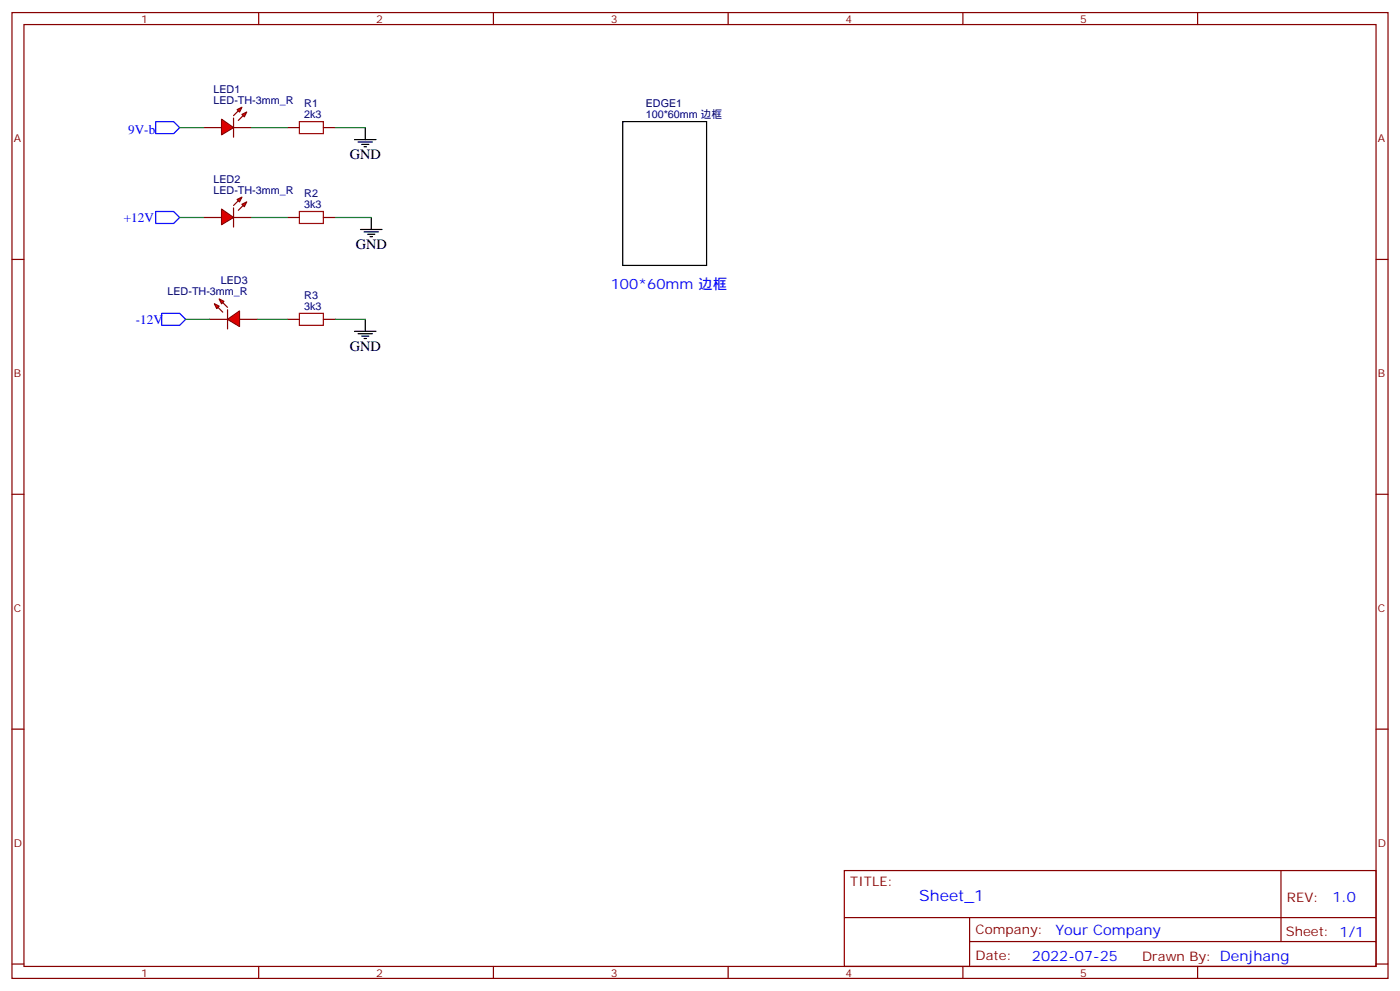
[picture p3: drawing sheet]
<svg xmlns="http://www.w3.org/2000/svg" width="412mm" height="292mm" viewBox="0 0 412 292" stroke-linecap="round" stroke-linejoin="round" font-family="sans-serif">
<g fill="none" stroke="#870000" stroke-width=".35">
<path d="M3.5 3.7h405.4v284.3h-405.4zM7.1 7.2h398.2v277.3h-398.2zM76.2 3.7v3.5M145.3 3.7v3.5M214.5 3.7v3.5M283.6 3.7v3.5M352.8 3.7v3.5M3.5 76.4h3.6M405.3 76.4h3.6M3.5 145.5h3.6M405.3 145.5h3.6M3.5 214.7h3.6"/>
<path d="M405.3 214.7h3.6M248.7 256.3h156.6v28.2h-156.6zM377.3 256.3v20.9M248.7 270.1h156.5M285.6 277.2h119.6M285.6 270.1v14.2M3.5 283.8h3.6M76.2 284.5v3.5M145.3 284.5v3.5M214.5 284.5v3.5M283.6 284.5v3.5M352.8 284.5v3.5"/>
<path d="M405.3 283.8h3.6"/>
</g>
<g fill="#f00" stroke="#870000" stroke-width=".35">
<path d="M65.3 35.1l3.5 2.5-3.5 2.1z"/>
<path d="M68.8 34.7v5.7z"/>
</g>
<g fill="#870000" stroke="#870000" stroke-width=".35">
<path d="M68.8 34l1.4-1.4z"/>
<path d="M70.2 35.5l1.4-1.5z"/>
</g>
<g fill="#f00" stroke="#870000" stroke-width=".35">
<path d="M69.8 32.3l1.5-.7-.7 1.4z"/>
<path d="M71.3 33.7l1.4-.7-.7 1.4z"/>
</g>
<path d="M60 37.6h5.3M68.8 37.6h5.3" fill="none" stroke="#870000" stroke-width=".35"/>
<g fill="#f00" stroke="#870000" stroke-width=".35">
<path d="M65.3 61.6l3.5 2.4-3.5 2.1z"/>
<path d="M68.8 61.2v5.7z"/>
</g>
<g fill="#870000" stroke="#870000" stroke-width=".35">
<path d="M68.8 60.5l1.4-1.4z"/>
<path d="M70.2 61.9l1.4-1.4z"/>
</g>
<g fill="#f00" stroke="#870000" stroke-width=".35">
<path d="M69.8 58.7l1.5-.7-.7 1.4z"/>
<path d="M71.3 60.1l1.4-.7-.7 1.5z"/>
</g>
<path d="M60 64h5.3M68.8 64h5.3" fill="none" stroke="#870000" stroke-width=".35"/>
<g fill="#f00" stroke="#870000" stroke-width=".35">
<path d="M67 94l3.6-2.5v4.6z"/>
<path d="M67 91.2v5.6z"/>
</g>
<g fill="#870000" stroke="#870000" stroke-width=".35">
<path d="M65.6 89.1l1.4 1.4z"/>
<path d="M64.2 90.5l1.4 1.4z"/>
</g>
<g fill="#f00" stroke="#870000" stroke-width=".35">
<path d="M64.6 88l1.4 .7-.7 .7z"/>
<path d="M63.1 89.4l1.5 .7-.7 .7z"/>
</g>
<path d="M84.7 37.6h3.5M95.2 37.6h3.6M84.7 64h3.5M95.2 64h3.6M61.7 94h5.3M70.6 94h5.2M84.7 94h3.5M95.2 94h3.6" fill="none" stroke="#870000" stroke-width=".35"/>
<path d="M88.2 35.8h7v3.5h-7zM88.2 62.3h7v3.5h-7zM88.2 92.3h7v3.5h-7z" fill="none" stroke="#a10000" stroke-width=".35"/>
<path d="M45.9 35.8h5.3l1.7 1.8-1.7 1.7h-5.3zM45.9 62.3h5.3l1.7 1.7-1.7 1.8h-5.3zM47.6 92.3h5.3l1.8 1.7-1.8 1.8h-5.3z" fill="none" stroke="#00f" stroke-width=".35"/>
<path d="M52.9 37.6h7.1M74.1 37.6h10.6M98.8 37.6h8.8M52.9 64h7.1M74.1 64h10.6M98.8 64h10.6M54.7 94h7M75.8 94h8.9M98.8 94h8.8" fill="none" stroke="#008700" stroke-width=".35"/>
<g fill="none" stroke="#000" stroke-width=".35">
<path d="M107.6 37.6v3.5M183.4 35.8h24.7v42.3h-24.7zM104.4 41.1h6.4M105.5 41.8h4.2M106.5 42.5h2.2M107.2 43.2h.7M106.2 67.6h6.3M107.2 68.3h4.3M108.3 69h2.1M109 69.7h.7M109.4 64v3.6M104.4 97.5h6.4"/>
<path d="M105.5 98.2h4.2M106.5 99h2.2M107.2 99.7h.7M107.6 94v3.5"/>
</g>
<text font-size="4.6" fill="#00f" x="270.8" y="265.3">Sheet_1</text>
<g font-size="4.2">
<text x="103" y="46.7">GND</text>
<text x="104.8" y="73.2">GND</text>
<text x="103" y="103.2">GND</text>
</g>
<g font-size="4.2" fill="#00f">
<text x="179.9" y="85.2">100*60mm 边框</text>
<text x="392.5" y="265.6">1.0</text>
<text x="310.9" y="275.1">Your Company</text>
<text x="304" y="282.9">2022-07-25</text>
</g>
<g font-size="3.9" fill="#00f">
<text x="37.8" y="39.4">9V-b</text>
<text x="36.5" y="65.3">+12V</text>
<text x="40" y="95.3">-12V</text>
</g>
<g font-size="3.9" fill="#800">
<text x="250.5" y="260.9">TITLE:</text>
<text x="379.1" y="265.6">REV:</text>
<text x="287.4" y="275.1">Company:</text>
<text x="378.7" y="275.7">Sheet: 1/1</text>
<text x="287.4" y="282.8">Date:</text>
<text x="336.4" y="282.8">Drawn By: Denjhang</text>
</g>
<g font-size="3.2" fill="#800">
<text x="41.6" y="6.7">1</text>
<text x="110.8" y="6.7">2</text>
<text x="179.9" y="6.7">3</text>
<text x="249.1" y="6.7">4</text>
<text x="318.2" y="6.7">5</text>
<text x="4.1" y="41.8">A</text>
<text x="405.9" y="41.8">A</text>
<text x="4.1" y="110.9">B</text>
<text x="405.9" y="110.9">B</text>
<text x="4.1" y="180.1">C</text>
<text x="405.9" y="180.1">C</text>
<text x="4.1" y="249.2">D</text>
<text x="405.9" y="249.2">D</text>
<text x="41.6" y="287.5">1</text>
<text x="110.8" y="287.5">2</text>
<text x="179.9" y="287.5">3</text>
<text x="249.1" y="287.5">4</text>
<text x="318.2" y="287.5">5</text>
</g>
<g font-size="3.2" fill="#000080">
<text x="62.9" y="27.3">LED1</text>
<text x="62.9" y="30.5">LED-TH-3mm_R</text>
<text x="89.6" y="34.7">2k3</text>
<text x="89.6" y="31.6">R1</text>
<text x="190.2" y="34.7">100*60mm 边框</text>
<text x="190.2" y="31.6">EDGE1</text>
<text x="62.9" y="53.7">LED2</text>
<text x="62.9" y="57">LED-TH-3mm_R</text>
<text x="89.6" y="58">R2</text>
<text x="89.6" y="61.2">3k3</text>
<text x="65" y="83.7">LED3</text>
<text x="49.3" y="87">LED-TH-3mm_R</text>
<text x="89.6" y="88">R3</text>
<text x="89.6" y="91.2">3k3</text>
</g>
</svg>
